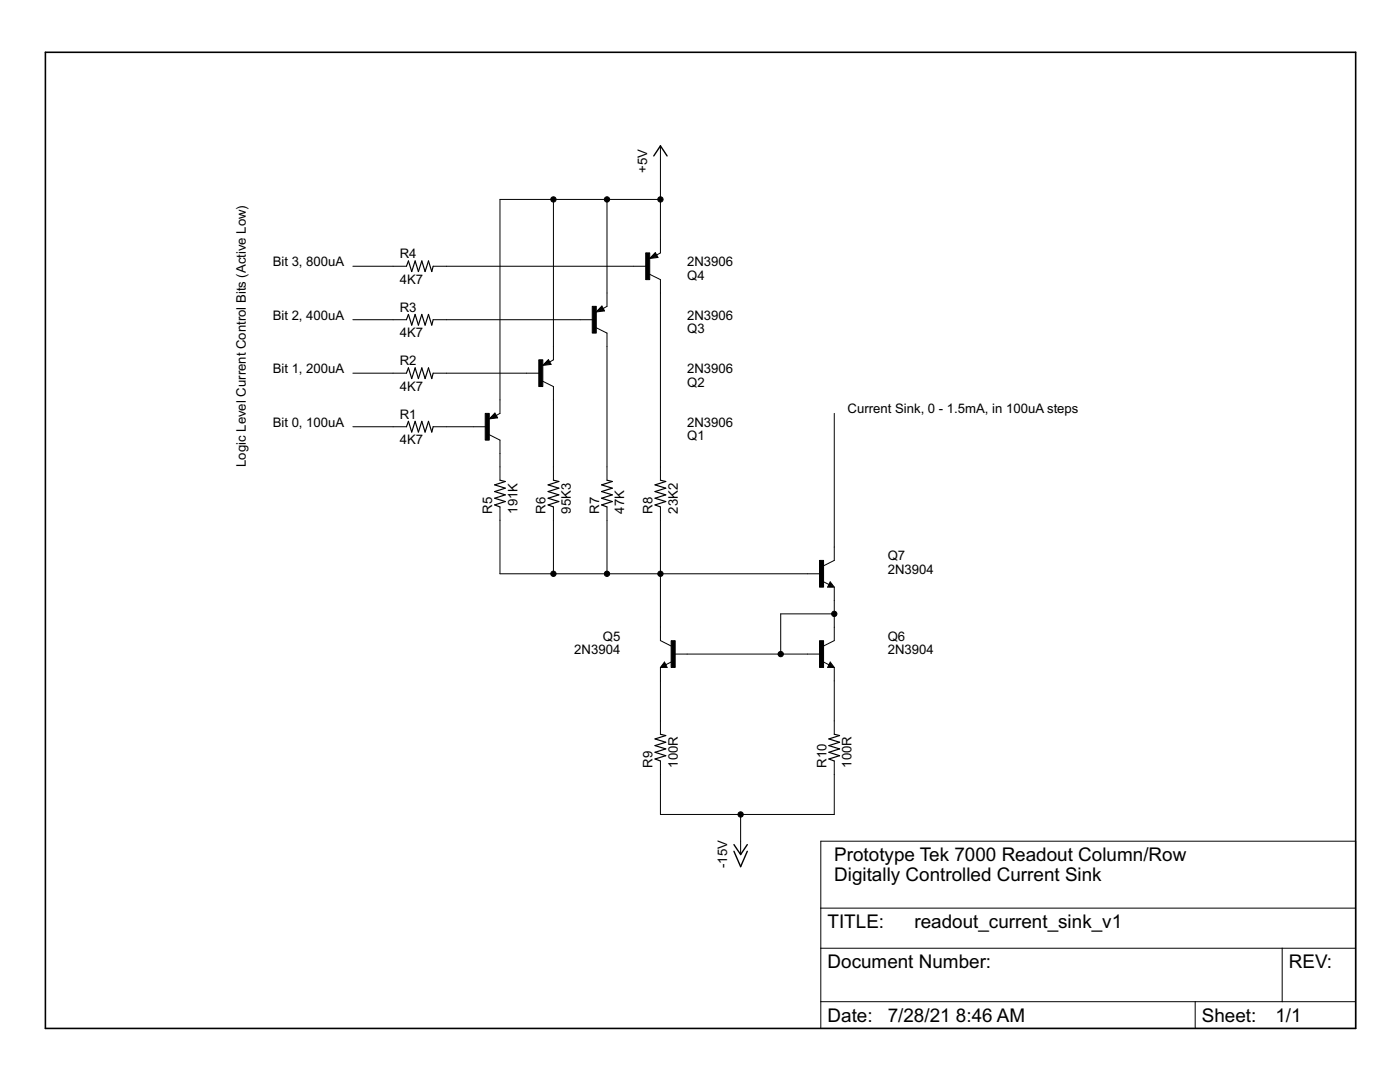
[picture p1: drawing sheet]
<svg xmlns="http://www.w3.org/2000/svg" width="279mm" height="216mm" viewBox="0 0 279 216" stroke-linecap="round" stroke-linejoin="round" font-family="sans-serif">
<path d="M9.1 10.4h261.5v194.8h-261.5z" fill="none" stroke="#000" stroke-width=".32"/>
<g fill="none" stroke="#000" stroke-width=".2">
<path d="M110.4 39.8v32l-.7 .4M121.1 39.8v21.3l-.7 .5M131.8 39.8h-32v42.7l-.8 .4M131.8 29.1v21.4l-.8 .4M70.4 53.1h10.7M86.4 53.1h42.7M129.7 54.7l2.1 1.1v40M130.8 50.4l.5 1-1.6 .2zM70.4 74.5h10.7M70.4 63.8h10.7M86.4 74.5h21.4M86.4 63.8h32"/>
<path d="M108.3 76.1l2.1 1v18.7M109.5 71.8l.5 .9-1.7 .2zM119 65.4l2.1 1.1v29.3M120.1 61.1l.5 .9-1.6 .3zM70.4 85.2h10.7M86.4 85.2h10.7M97.6 86.7l2.2 1.1v8M98.8 82.4l.5 1-1.6 .2zM166.5 82.5v29.3l-2.1 1.1M99.8 101.2v13.3h64M110.4 101.2v13.3M121.1 101.2v13.3"/>
<path d="M131.8 101.2v26.6l2.1 1.1M164.1 116l1.3 .6M165.7 116.1l.8 1.1h-1.3zM166.5 117.2v10.6l-2.1 1.1M131.8 133.2v13.3M132.6 132.1l.5 1.1h-1.3zM134.2 132l-1.4 .7M134.5 130.5h29.3M164.1 132l1.3 .7M165.7 132.1l.8 1.1h-1.3zM166.5 133.2v13.3M166.5 122.5h-10.7v8"/>
<path d="M131.8 151.8v10.7h34.7v-10.7M147.8 162.5v8M163.8 167.9h106.8v37.3h-106.8zM163.8 189.2h106.8M163.8 199.9h106.8M163.8 181.2h106.8M238.5 199.9v5.3M255.9 189.2v10.7"/>
</g>
<path d="M130.5 31.1l1.3-2 1.3 2M130.7 51.1h-.4l.4-.2 .3 .4-1.1 .1 .8-.8 .4 .7M109.4 72.5h-.4l.4-.3 .2 .4-1 .1 .8-.8 .4 .7M120.1 61.8h-.4l.4-.3 .2 .4-1 .2 .8-.8 .4 .6M98.7 83.1h-.4l.4-.2 .3 .4-1.1 .1 .8-.8 .4 .7M165.7 116.6l.1 .3h-.4l.3-.5 .5 .6h-.8M132.6 132.6l-.1 .3h.4l-.3-.5-.5 .6h.8M165.7 132.6l.1 .3h-.4l.3-.5 .5 .6h-.8M146.5 168.5l1.3 2 1.3-2M146.5 169.9l1.3 3 1.3-3" fill="none" stroke="#000" stroke-width=".28"/>
<path d="M128.9 50.5h.8v5.3h-.8zM107.5 71.8h.8v5.3h-.8zM118.2 61.1h.8v5.4h-.8zM96.8 82.5h.8v5.3h-.8zM163.6 111.8h.8v5.4h-.8zM133.9 127.8h.8v5.4h-.8zM163.6 127.8h.8v5.4h-.8z" fill="#000" stroke="#000" stroke-width=".2"/>
<path d="M81.1 53.1l.4-1 .7 2.1 .6-2.1 .7 2.1 .7-2.1 .6 2.1 .7-2.1 .7 2.1 .2-1.1M81.1 74.5l.4-1.1 .7 2.1 .6-2.1 .7 2.1 .7-2.1 .6 2.1 .7-2.1 .7 2.1 .2-1M81.1 63.8l.4-1.1 .7 2.2 .6-2.2 .7 2.2 .7-2.2 .6 2.2 .7-2.2 .7 2.2 .2-1.1M81.1 85.2l.4-1.1 .7 2.1 .6-2.1 .7 2.1 .7-2.1 .6 2.1 .7-2.1 .7 2.1 .2-1M99.8 95.8l1 .3-2.1 .7 2.1 .6-2.1 .7 2.1 .6-2.1 .7 2.1 .7-2.1 .7 1.1 .4M110.4 95.8l1.1 .3-2.1 .7 2.1 .6-2.1 .7 2.1 .6-2.1 .7 2.1 .7-2.1 .7 1 .4M121.1 95.8l1.1 .3-2.1 .7 2.1 .6-2.1 .7 2.1 .6-2.1 .7 2.1 .7-2.1 .7 1 .4M131.8 95.8l1.1 .3-2.2 .7 2.2 .6-2.2 .7 2.2 .6-2.2 .7 2.2 .7-2.2 .7 1.1 .4M131.8 146.5l1.1 .3-2.2 .6 2.2 .7-2.2 .7 2.2 .6-2.2 .7 2.2 .7-2.2 .6 1.1 .4M166.5 146.5l1.1 .3-2.2 .6 2.2 .7-2.2 .7 2.2 .6-2.2 .7 2.2 .7-2.2 .6 1.1 .4" fill="none" stroke="#000" stroke-width=".23"/>
<g fill="#000" stroke="#000" stroke-width=".2">
<circle cx="110.4" cy="39.8" r=".53"/>
<circle cx="121.1" cy="39.8" r=".53"/>
<circle cx="131.8" cy="39.8" r=".53"/>
<circle cx="110.4" cy="114.5" r=".53"/>
<circle cx="121.1" cy="114.5" r=".53"/>
<circle cx="131.8" cy="114.5" r=".53"/>
<circle cx="155.8" cy="130.5" r=".53"/>
<circle cx="166.5" cy="122.5" r=".53"/>
<circle cx="147.8" cy="162.5" r=".53"/>
</g>
<g font-size="3.8">
<text x="166.5" y="171.9">Prototype Tek 7000 Readout Column/Row</text>
<text x="166.5" y="175.9">Digitally Controlled Current Sink</text>
<text x="165.2" y="185.2">TITLE:</text>
<text x="182.5" y="185.2">readout_current_sink_v1</text>
<text x="165.2" y="193.2">Document Number:</text>
<text x="257.2" y="193.2">REV:</text>
<text x="165.2" y="203.9">Date:</text>
<text x="177.2" y="203.9">7/28/21</text>
<text x="190.8" y="203.9">8:46 AM</text>
<text x="239.9" y="203.9">Sheet:</text>
<text x="254.5" y="203.9">1/1</text>
</g>
<g font-size="2.6">
<text x="129.1" y="34.5" transform="rotate(-90 129.1 34.5)">+5V</text>
<text x="54.4" y="53.1">Bit 3, 800uA</text>
<text x="79.8" y="51.6">R4</text>
<text x="137.1" y="53.1">2N3906</text>
<text x="79.8" y="56.6">4K7</text>
<text x="137.1" y="55.8">Q4</text>
<text x="54.4" y="63.8">Bit 2, 400uA</text>
<text x="79.8" y="62.2">R3</text>
<text x="137.1" y="63.8">2N3906</text>
<text x="79.8" y="67.3">4K7</text>
<text x="137.1" y="66.5">Q3</text>
<text x="54.4" y="74.5">Bit 1, 200uA</text>
<text x="79.8" y="77.9">4K7</text>
<text x="79.8" y="72.9">R2</text>
<text x="137.1" y="74.5">2N3906</text>
<text x="137.1" y="77.1">Q2</text>
<text x="79.8" y="83.6">R1</text>
<text x="169.2" y="82.5">Current Sink, 0 - 1.5mA, in 100uA steps</text>
<text x="54.4" y="85.1">Bit 0, 100uA</text>
<text x="79.8" y="88.6">4K7</text>
<text x="137.1" y="85.1">2N3906</text>
<text x="137.1" y="87.8">Q1</text>
<text x="49.1" y="93.1" transform="rotate(-90 49.1 93.1)">Logic Level Current Control Bits (Active Low)</text>
<text x="98.2" y="102.5" transform="rotate(-90 98.2 102.5)">R5</text>
<text x="103.2" y="102.5" transform="rotate(-90 103.2 102.5)">191K</text>
<text x="108.9" y="102.5" transform="rotate(-90 108.9 102.5)">R6</text>
<text x="113.9" y="102.5" transform="rotate(-90 113.9 102.5)">95K3</text>
<text x="119.6" y="102.5" transform="rotate(-90 119.6 102.5)">R7</text>
<text x="124.6" y="102.5" transform="rotate(-90 124.6 102.5)">47K</text>
<text x="130.2" y="102.5" transform="rotate(-90 130.2 102.5)">R8</text>
<text x="135.3" y="102.5" transform="rotate(-90 135.3 102.5)">23K2</text>
<text x="177.2" y="111.8">Q7</text>
<text x="177.2" y="114.5">2N3904</text>
<text x="114.6" y="130.5">2N3904</text>
<text x="120.3" y="127.8">Q5</text>
<text x="177.2" y="130.5">2N3904</text>
<text x="177.2" y="127.8">Q6</text>
<text x="130.2" y="153.2" transform="rotate(-90 130.2 153.2)">R9</text>
<text x="135.3" y="153.2" transform="rotate(-90 135.3 153.2)">100R</text>
<text x="164.9" y="153.2" transform="rotate(-90 164.9 153.2)">R10</text>
<text x="170" y="153.2" transform="rotate(-90 170 153.2)">100R</text>
<text x="145.1" y="173.2" transform="rotate(-90 145.1 173.2)">-15V</text>
</g>
</svg>
